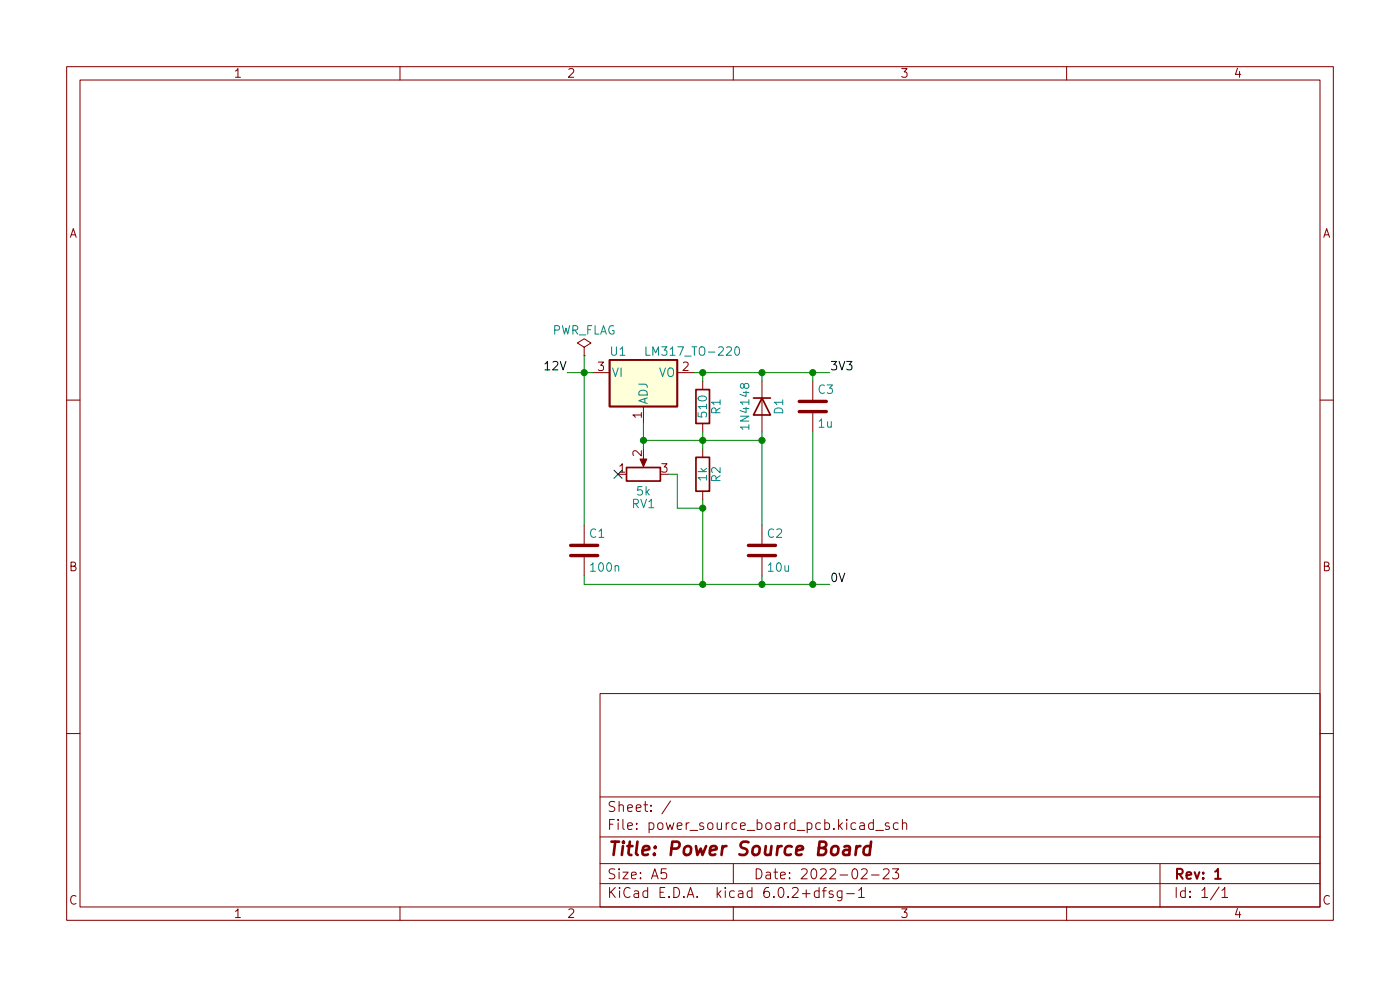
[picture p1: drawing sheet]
(kicad_sch (version 20211123) (generator eeschema)

 (paper "A5")

 (title_block
  (title "Power Source Board")
  (date "2022-02-23")
  (rev "1"))

 (lib_symbols
  (symbol "Device:C" (pin_numbers hide) (pin_names (offset 0.254)) (in_bom yes) (on_board yes)
   (property "Reference" "C" (id 0) (at 0.635 2.54 0) (effects (font (size 1.27 1.27)) (justify left)))
   (property "Value" "C" (id 1) (at 0.635 -2.54 0) (effects (font (size 1.27 1.27)) (justify left)))
   (property "Footprint" "" (id 2) (at 0.9652 -3.81 0) (effects (font (size 1.27 1.27)) hide))
   (property "Datasheet" "~" (id 3) (at 0 0 0) (effects (font (size 1.27 1.27)) hide))
   (symbol "C_0_1"
    (polyline (pts (xy -2.032 -0.762) (xy 2.032 -0.762)) (stroke (width 0.508) (type default) (color 0 0 0 0)) (fill (type none)))
    (polyline (pts (xy -2.032 0.762) (xy 2.032 0.762)) (stroke (width 0.508) (type default) (color 0 0 0 0)) (fill (type none))))
   (symbol "C_1_1"
    (pin passive line (at 0 3.81 270) (length 2.794) (name "~" (effects (font (size 1.27 1.27)))) (number "1" (effects (font (size 1.27 1.27)))))
    (pin passive line (at 0 -3.81 90) (length 2.794) (name "~" (effects (font (size 1.27 1.27)))) (number "2" (effects (font (size 1.27 1.27)))))))
  (symbol "Device:R" (pin_numbers hide) (pin_names (offset 0)) (in_bom yes) (on_board yes)
   (property "Reference" "R" (id 0) (at 2.032 0 90) (effects (font (size 1.27 1.27))))
   (property "Value" "R" (id 1) (at 0 0 90) (effects (font (size 1.27 1.27))))
   (property "Footprint" "" (id 2) (at -1.778 0 90) (effects (font (size 1.27 1.27)) hide))
   (property "Datasheet" "~" (id 3) (at 0 0 0) (effects (font (size 1.27 1.27)) hide))
   (symbol "R_0_1"
    (rectangle (start -1.016 -2.54) (end 1.016 2.54) (stroke (width 0.254) (type default) (color 0 0 0 0)) (fill (type none))))
   (symbol "R_1_1"
    (pin passive line (at 0 3.81 270) (length 1.27) (name "~" (effects (font (size 1.27 1.27)))) (number "1" (effects (font (size 1.27 1.27)))))
    (pin passive line (at 0 -3.81 90) (length 1.27) (name "~" (effects (font (size 1.27 1.27)))) (number "2" (effects (font (size 1.27 1.27)))))))
  (symbol "Device:R_Potentiometer" (pin_names (offset 1.016) hide) (in_bom yes) (on_board yes)
   (property "Reference" "RV" (id 0) (at -4.445 0 90) (effects (font (size 1.27 1.27))))
   (property "Value" "R_Potentiometer" (id 1) (at -2.54 0 90) (effects (font (size 1.27 1.27))))
   (property "Footprint" "" (id 2) (at 0 0 0) (effects (font (size 1.27 1.27)) hide))
   (property "Datasheet" "~" (id 3) (at 0 0 0) (effects (font (size 1.27 1.27)) hide))
   (symbol "R_Potentiometer_0_1"
    (polyline (pts (xy 2.54 0) (xy 1.524 0)) (stroke (width 0) (type default) (color 0 0 0 0)) (fill (type none)))
    (polyline (pts (xy 1.143 0) (xy 2.286 0.508) (xy 2.286 -0.508) (xy 1.143 0)) (stroke (width 0) (type default) (color 0 0 0 0)) (fill (type outline)))
    (rectangle (start 1.016 2.54) (end -1.016 -2.54) (stroke (width 0.254) (type default) (color 0 0 0 0)) (fill (type none))))
   (symbol "R_Potentiometer_1_1"
    (pin passive line (at 0 3.81 270) (length 1.27) (name "1" (effects (font (size 1.27 1.27)))) (number "1" (effects (font (size 1.27 1.27)))))
    (pin passive line (at 3.81 0 180) (length 1.27) (name "2" (effects (font (size 1.27 1.27)))) (number "2" (effects (font (size 1.27 1.27)))))
    (pin passive line (at 0 -3.81 90) (length 1.27) (name "3" (effects (font (size 1.27 1.27)))) (number "3" (effects (font (size 1.27 1.27)))))))
  (symbol "Diode:1N4148" (pin_numbers hide) (pin_names (offset 1.016) hide) (in_bom yes) (on_board yes)
   (property "Reference" "D" (id 0) (at 0 2.54 0) (effects (font (size 1.27 1.27))))
   (property "Value" "1N4148" (id 1) (at 0 -2.54 0) (effects (font (size 1.27 1.27))))
   (property "Footprint" "Diode_THT:D_DO-35_SOD27_P7.62mm_Horizontal" (id 2) (at 0 -4.445 0) (effects (font (size 1.27 1.27)) hide))
   (property "Datasheet" "https://assets.nexperia.com/documents/data-sheet/1N4148_1N4448.pdf" (id 3) (at 0 0 0) (effects (font (size 1.27 1.27)) hide))
   (symbol "1N4148_0_1"
    (polyline (pts (xy -1.27 1.27) (xy -1.27 -1.27)) (stroke (width 0.254) (type default) (color 0 0 0 0)) (fill (type none)))
    (polyline (pts (xy 1.27 0) (xy -1.27 0)) (stroke (width 0) (type default) (color 0 0 0 0)) (fill (type none)))
    (polyline (pts (xy 1.27 1.27) (xy 1.27 -1.27) (xy -1.27 0) (xy 1.27 1.27)) (stroke (width 0.254) (type default) (color 0 0 0 0)) (fill (type none))))
   (symbol "1N4148_1_1"
    (pin passive line (at -3.81 0 0) (length 2.54) (name "K" (effects (font (size 1.27 1.27)))) (number "1" (effects (font (size 1.27 1.27)))))
    (pin passive line (at 3.81 0 180) (length 2.54) (name "A" (effects (font (size 1.27 1.27)))) (number "2" (effects (font (size 1.27 1.27)))))))
  (symbol "Regulator_Linear:LM317_TO-220" (pin_names (offset 0.254)) (in_bom yes) (on_board yes)
   (property "Reference" "U" (id 0) (at -3.81 3.175 0) (effects (font (size 1.27 1.27))))
   (property "Value" "LM317_TO-220" (id 1) (at 0 3.175 0) (effects (font (size 1.27 1.27)) (justify left)))
   (property "Footprint" "Package_TO_SOT_THT:TO-220-3_Vertical" (id 2) (at 0 6.35 0) (effects (font (size 1.27 1.27) italic) hide))
   (property "Datasheet" "http://www.ti.com/lit/ds/symlink/lm317.pdf" (id 3) (at 0 0 0) (effects (font (size 1.27 1.27)) hide))
   (symbol "LM317_TO-220_0_1"
    (rectangle (start -5.08 1.905) (end 5.08 -5.08) (stroke (width 0.254) (type default) (color 0 0 0 0)) (fill (type background))))
   (symbol "LM317_TO-220_1_1"
    (pin input line (at 0 -7.62 90) (length 2.54) (name "ADJ" (effects (font (size 1.27 1.27)))) (number "1" (effects (font (size 1.27 1.27)))))
    (pin power_out line (at 7.62 0 180) (length 2.54) (name "VO" (effects (font (size 1.27 1.27)))) (number "2" (effects (font (size 1.27 1.27)))))
    (pin power_in line (at -7.62 0 0) (length 2.54) (name "VI" (effects (font (size 1.27 1.27)))) (number "3" (effects (font (size 1.27 1.27)))))))
  (symbol "power:PWR_FLAG" (power) (pin_numbers hide) (pin_names (offset 0) hide) (in_bom yes) (on_board yes)
   (property "Reference" "#FLG" (id 0) (at 0 1.905 0) (effects (font (size 1.27 1.27)) hide))
   (property "Value" "PWR_FLAG" (id 1) (at 0 3.81 0) (effects (font (size 1.27 1.27))))
   (property "Footprint" "" (id 2) (at 0 0 0) (effects (font (size 1.27 1.27)) hide))
   (property "Datasheet" "~" (id 3) (at 0 0 0) (effects (font (size 1.27 1.27)) hide))
   (symbol "PWR_FLAG_0_0"
    (pin power_out line (at 0 0 90) (length 0) (name "pwr" (effects (font (size 1.27 1.27)))) (number "1" (effects (font (size 1.27 1.27))))))
   (symbol "PWR_FLAG_0_1"
    (polyline (pts (xy 0 0) (xy 0 1.27) (xy -1.016 1.905) (xy 0 2.54) (xy 1.016 1.905) (xy 0 1.27)) (stroke (width 0) (type default) (color 0 0 0 0)) (fill (type none))))))

 (junction (at 96.52 66.04) (diameter 0) (color 0 0 0 0))
 (junction (at 105.41 76.2) (diameter 0) (color 0 0 0 0))
 (junction (at 105.41 66.04) (diameter 0) (color 0 0 0 0))
 (junction (at 114.3 66.04) (diameter 0) (color 0 0 0 0))
 (junction (at 105.41 87.63) (diameter 0) (color 0 0 0 0))
 (junction (at 114.3 55.88) (diameter 0) (color 0 0 0 0))
 (junction (at 121.92 87.63) (diameter 0) (color 0 0 0 0))
 (junction (at 121.92 55.88) (diameter 0) (color 0 0 0 0))
 (junction (at 105.41 55.88) (diameter 0) (color 0 0 0 0))
 (junction (at 87.63 55.88) (diameter 0) (color 0 0 0 0))
 (junction (at 114.3 87.63) (diameter 0) (color 0 0 0 0))

 (no_connect (at 92.71 71.12))

 (wire (pts (xy 114.3 55.88) (xy 121.92 55.88)) (stroke (width 0) (type default) (color 0 0 0 0)))
 (wire (pts (xy 87.63 86.36) (xy 87.63 87.63)) (stroke (width 0) (type default) (color 0 0 0 0)))
 (wire (pts (xy 101.6 71.12) (xy 100.33 71.12)) (stroke (width 0) (type default) (color 0 0 0 0)))
 (wire (pts (xy 105.41 55.88) (xy 114.3 55.88)) (stroke (width 0) (type default) (color 0 0 0 0)))
 (wire (pts (xy 87.63 53.34) (xy 87.63 55.88)) (stroke (width 0) (type default) (color 0 0 0 0)))
 (wire (pts (xy 88.9 55.88) (xy 87.63 55.88)) (stroke (width 0) (type default) (color 0 0 0 0)))
 (wire (pts (xy 121.92 87.63) (xy 114.3 87.63)) (stroke (width 0) (type default) (color 0 0 0 0)))
 (wire (pts (xy 105.41 76.2) (xy 105.41 74.93)) (stroke (width 0) (type default) (color 0 0 0 0)))
 (wire (pts (xy 121.92 87.63) (xy 124.46 87.63)) (stroke (width 0) (type default) (color 0 0 0 0)))
 (wire (pts (xy 85.09 55.88) (xy 87.63 55.88)) (stroke (width 0) (type default) (color 0 0 0 0)))
 (wire (pts (xy 121.92 55.88) (xy 121.92 57.15)) (stroke (width 0) (type default) (color 0 0 0 0)))
 (wire (pts (xy 87.63 87.63) (xy 105.41 87.63)) (stroke (width 0) (type default) (color 0 0 0 0)))
 (wire (pts (xy 104.14 55.88) (xy 105.41 55.88)) (stroke (width 0) (type default) (color 0 0 0 0)))
 (wire (pts (xy 105.41 66.04) (xy 105.41 64.77)) (stroke (width 0) (type default) (color 0 0 0 0)))
 (wire (pts (xy 105.41 66.04) (xy 96.52 66.04)) (stroke (width 0) (type default) (color 0 0 0 0)))
 (wire (pts (xy 105.41 66.04) (xy 114.3 66.04)) (stroke (width 0) (type default) (color 0 0 0 0)))
 (wire (pts (xy 114.3 64.77) (xy 114.3 66.04)) (stroke (width 0) (type default) (color 0 0 0 0)))
 (wire (pts (xy 114.3 55.88) (xy 114.3 57.15)) (stroke (width 0) (type default) (color 0 0 0 0)))
 (wire (pts (xy 114.3 87.63) (xy 114.3 86.36)) (stroke (width 0) (type default) (color 0 0 0 0)))
 (wire (pts (xy 87.63 55.88) (xy 87.63 78.74)) (stroke (width 0) (type default) (color 0 0 0 0)))
 (wire (pts (xy 105.41 76.2) (xy 101.6 76.2)) (stroke (width 0) (type default) (color 0 0 0 0)))
 (wire (pts (xy 105.41 55.88) (xy 105.41 57.15)) (stroke (width 0) (type default) (color 0 0 0 0)))
 (wire (pts (xy 114.3 87.63) (xy 105.41 87.63)) (stroke (width 0) (type default) (color 0 0 0 0)))
 (wire (pts (xy 105.41 67.31) (xy 105.41 66.04)) (stroke (width 0) (type default) (color 0 0 0 0)))
 (wire (pts (xy 96.52 66.04) (xy 96.52 67.31)) (stroke (width 0) (type default) (color 0 0 0 0)))
 (wire (pts (xy 101.6 76.2) (xy 101.6 71.12)) (stroke (width 0) (type default) (color 0 0 0 0)))
 (wire (pts (xy 96.52 66.04) (xy 96.52 63.5)) (stroke (width 0) (type default) (color 0 0 0 0)))
 (wire (pts (xy 114.3 66.04) (xy 114.3 78.74)) (stroke (width 0) (type default) (color 0 0 0 0)))
 (wire (pts (xy 121.92 64.77) (xy 121.92 87.63)) (stroke (width 0) (type default) (color 0 0 0 0)))
 (wire (pts (xy 121.92 55.88) (xy 124.46 55.88)) (stroke (width 0) (type default) (color 0 0 0 0)))
 (wire (pts (xy 105.41 76.2) (xy 105.41 87.63)) (stroke (width 0) (type default) (color 0 0 0 0)))

 (label "0V" (at 124.46 87.63 0) (effects (font (size 1.27 1.27)) (justify left bottom)))
 (label "3V3" (at 124.46 55.88 0) (effects (font (size 1.27 1.27)) (justify left bottom)))
 (label "12V" (at 85.09 55.88 180) (effects (font (size 1.27 1.27)) (justify right bottom)))

 (symbol (lib_id "Device:R") (at 105.41 71.12 0) (unit 1) (in_bom yes) (on_board yes)
  (property "Reference" "R2" (id 0) (at 107.442 71.12 90))
  (property "Value" "1k" (id 1) (at 105.41 71.12 90))
  (property "Footprint" "" (id 2) (at 103.632 71.12 90) (effects (font (size 1.27 1.27)) hide))
  (property "Datasheet" "~" (id 3) (at 105.41 71.12 0) (effects (font (size 1.27 1.27)) hide)) (pin "1") (pin "2"))

 (symbol (lib_id "Device:C") (at 87.63 82.55 0) (unit 1) (in_bom yes) (on_board yes)
  (property "Reference" "C1" (id 0) (at 88.265 80.01 0) (effects (font (size 1.27 1.27)) (justify left)))
  (property "Value" "100n" (id 1) (at 88.265 85.09 0) (effects (font (size 1.27 1.27)) (justify left)))
  (property "Footprint" "" (id 2) (at 88.5952 86.36 0) (effects (font (size 1.27 1.27)) hide))
  (property "Datasheet" "~" (id 3) (at 87.63 82.55 0) (effects (font (size 1.27 1.27)) hide)) (pin "1") (pin "2"))

 (symbol (lib_id "power:PWR_FLAG") (at 87.63 53.34 0) (unit 1) (in_bom yes) (on_board yes)
  (property "Reference" "#FLG0101" (id 0) (at 87.63 51.435 0) (effects (font (size 1.27 1.27)) hide))
  (property "Value" "PWR_FLAG" (id 1) (at 87.63 49.53 0))
  (property "Footprint" "" (id 2) (at 87.63 53.34 0) (effects (font (size 1.27 1.27)) hide))
  (property "Datasheet" "~" (id 3) (at 87.63 53.34 0) (effects (font (size 1.27 1.27)) hide)) (pin "1"))

 (symbol (lib_id "Device:C") (at 114.3 82.55 0) (unit 1) (in_bom yes) (on_board yes)
  (property "Reference" "C2" (id 0) (at 114.935 80.01 0) (effects (font (size 1.27 1.27)) (justify left)))
  (property "Value" "10u" (id 1) (at 114.935 85.09 0) (effects (font (size 1.27 1.27)) (justify left)))
  (property "Footprint" "" (id 2) (at 115.2652 86.36 0) (effects (font (size 1.27 1.27)) hide))
  (property "Datasheet" "~" (id 3) (at 114.3 82.55 0) (effects (font (size 1.27 1.27)) hide)) (pin "1") (pin "2"))

 (symbol (lib_id "Diode:1N4148") (at 114.3 60.96 270) (unit 1) (in_bom yes) (on_board yes)
  (property "Reference" "D1" (id 0) (at 116.84 60.96 0))
  (property "Value" "1N4148" (id 1) (at 111.76 60.96 0))
  (property "Footprint" "Diode_THT:D_DO-35_SOD27_P7.62mm_Horizontal" (id 2) (at 109.855 60.96 0) (effects (font (size 1.27 1.27)) hide))
  (property "Datasheet" "https://assets.nexperia.com/documents/data-sheet/1N4148_1N4448.pdf" (id 3) (at 114.3 60.96 0) (effects (font (size 1.27 1.27)) hide)) (pin "1") (pin "2"))

 (symbol (lib_id "Regulator_Linear:LM317_TO-220") (at 96.52 55.88 0) (unit 1) (in_bom yes) (on_board yes)
  (property "Reference" "U1" (id 0) (at 92.71 52.705 0))
  (property "Value" "LM317_TO-220" (id 1) (at 96.52 52.705 0) (effects (font (size 1.27 1.27)) (justify left)))
  (property "Footprint" "Package_TO_SOT_THT:TO-220-3_Vertical" (id 2) (at 96.52 49.53 0) (effects (font (size 1.27 1.27) italic) hide))
  (property "Datasheet" "http://www.ti.com/lit/ds/symlink/lm317.pdf" (id 3) (at 96.52 55.88 0) (effects (font (size 1.27 1.27)) hide)) (pin "1") (pin "2") (pin "3"))

 (symbol (lib_id "Device:R_Potentiometer") (at 96.52 71.12 90) (unit 1) (in_bom yes) (on_board yes)
  (property "Reference" "RV1" (id 0) (at 96.52 75.565 90))
  (property "Value" "5k" (id 1) (at 96.52 73.66 90))
  (property "Footprint" "" (id 2) (at 96.52 71.12 0) (effects (font (size 1.27 1.27)) hide))
  (property "Datasheet" "~" (id 3) (at 96.52 71.12 0) (effects (font (size 1.27 1.27)) hide)) (pin "1") (pin "2") (pin "3"))

 (symbol (lib_id "Device:R") (at 105.41 60.96 0) (unit 1) (in_bom yes) (on_board yes)
  (property "Reference" "R1" (id 0) (at 107.442 60.96 90))
  (property "Value" "510" (id 1) (at 105.41 60.96 90))
  (property "Footprint" "" (id 2) (at 103.632 60.96 90) (effects (font (size 1.27 1.27)) hide))
  (property "Datasheet" "~" (id 3) (at 105.41 60.96 0) (effects (font (size 1.27 1.27)) hide)) (pin "1") (pin "2"))

 (symbol (lib_id "Device:C") (at 121.92 60.96 0) (unit 1) (in_bom yes) (on_board yes)
  (property "Reference" "C3" (id 0) (at 122.555 58.42 0) (effects (font (size 1.27 1.27)) (justify left)))
  (property "Value" "1u" (id 1) (at 122.555 63.5 0) (effects (font (size 1.27 1.27)) (justify left)))
  (property "Footprint" "" (id 2) (at 122.8852 64.77 0) (effects (font (size 1.27 1.27)) hide))
  (property "Datasheet" "~" (id 3) (at 121.92 60.96 0) (effects (font (size 1.27 1.27)) hide)) (pin "1") (pin "2"))

 (sheet_instances (path "" (page "1")))

)
